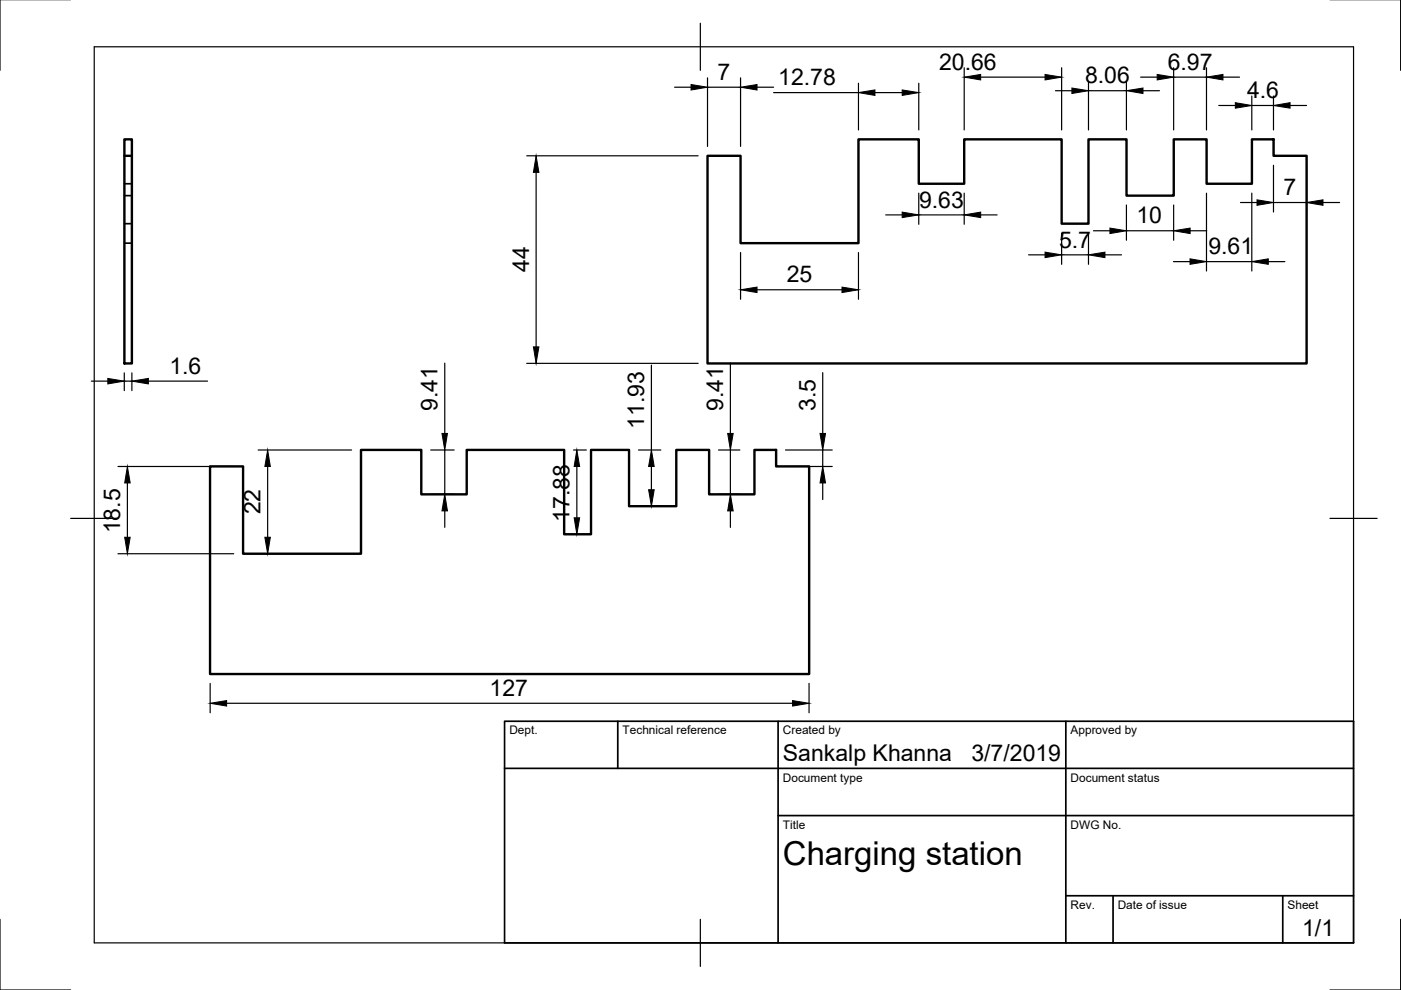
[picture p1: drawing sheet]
<svg xmlns="http://www.w3.org/2000/svg" width="297mm" height="210mm" viewBox="0 0 297 210" stroke-linecap="round" stroke-linejoin="round" font-family="sans-serif">
<!-- layer: Visible -->
<path d="M26.4 33h1.6v44.1h-1.6zM26.4 33v-3.5h1.6v3.5M150 33h7v18.6h25v-22.1h12.8v9.5h9.6v-9.5h20.7v17.9h5.7v-17.9h8v12h10.1v-12h6.9v9.5h9.6v-9.5h4.6v3.5h7v44.1h-127zM44.5 98.9h7v18.5h25v-22h12.8v9.4h9.7v-9.4h20.6v17.9h5.7v-17.9h8.1v11.9h10v-11.9h6.9v9.4h9.7v-9.4h4.5v3.5h7.1v44h-127.1z" fill="none" stroke="#000" stroke-width=".51"/>
<!-- layer: Hidden -->
<path d="M26.4 39h1.6M26.4 51.6h1.6M26.4 47.4h1.6M26.4 41.5h1.6" fill="none" stroke="#000" stroke-width=".36"/>
<!-- layer: Border -->
<path d="M0 -.1v15M297 -.1v15M20 9.9h267v190h-267zM148.5 4.9v10M15 109.9h10M282 109.9h10M0 194.9v15h15M148.5 194.9v10M297 194.9v15h-15" fill="none" stroke="#000" stroke-width=".25"/>
<!-- layer: TitleBlock -->
<path d="M107 152.9h180v47h-180zM131 152.9v10M165 152.9v47M226 152.9v47M107 162.9h180M165 172.9h122M226 189.9h61M236 189.9v10M272 189.9v10" fill="none" stroke="#000" stroke-width=".36"/>
<!-- layer: Dimensions -->
<g fill="none" stroke="#000" stroke-width=".25">
<path d="M143 18.5h3.5M150 16.5v14.5M150 18.5h7M157 16.5v14.5M160.5 18.5h3.5M164 19.6h18M182 17.6v10M185.5 19.6h5.8M194.8 17.6v10M204.4 14.4v13.2M207.9 16.4h13.7M223.8 19.2h3.5"/>
<path d="M225.1 14.4v13.2M230.8 17.2v10.4M230.8 19.2h8M238.8 17.2v10.4M241.8 16.4h3.5M242.3 19.2h3.5M248.8 16.4h7M248.8 14.4v13.2M255.8 14.4v13.2M259.3 16.4h3.5M111.7 33h36.3M113.7 36.5v37"/>
<path d="M258.4 22.4h3.5M265.4 20.4v7.2M265.4 22.4h4.6M270 20.4v7.2M270 35v10M273.5 22.4h3.5M277 35v10M157 53.5v10M182 53.5v10M187.8 45.6h3.5M194.8 41v6.6M194.8 45.6h9.6"/>
<path d="M204.4 41v6.6M207.9 45.6h3.5M218.1 54h3.5M225.1 49.4v6.6M225.1 54h5.7M230.8 49.4v6.6M231.8 48.9h3.5M234.3 54h3.5M238.8 43.5v7.4M238.8 48.9h10M248.8 55.5h3.5M248.8 43.5v7.4"/>
<path d="M252.3 48.9h3.5M255.8 41v16.5M255.8 55.5h9.6M263 42.9h3.5M265.4 41v16.5M268.9 55.5h3.5M270 42.9h7M280.5 42.9h3.5M26.4 79.1v3.7M28 79.1v3.7M94.3 77v14.9M111.7 77h36.3"/>
<path d="M138.1 77.4v18M154.9 77v14.9M160.5 61.4h18M174.4 79v12.9M19.4 80.8h3.5M25 98.9h24.6M26.4 80.8h1.6M31.5 80.8h12.5M54.7 95.4h19.8M56.7 98.9v15M91.3 95.4h5M94.3 95.4v9.4"/>
<path d="M121.6 95.4h2.7M122.3 98.9v10.9M135.4 95.4h4.7M138.1 98.9v4.9M152.3 95.4h4.6M154.9 95.4v9.4M166.5 98.9h9.9M166.5 95.4h9.9M174.4 95.4v3.5M25 117.4h24.6M27 102.4v11.5M54.7 117.4h19.8"/>
<path d="M91.3 104.8h5M94.3 108.3v3.5M121.6 113.3h2.7M135.4 107.3h4.7M152.3 104.8h4.6M154.9 108.3v3.5M174.4 102.4v3.5M44.6 144.9v6.2M48 149.1h120M171.5 144.9v6.2"/>
</g>
<g fill="#000" stroke="#000" stroke-width=".21">
<path d="M146.5 17.9l3.5 .6-3.5 .6zM157 18.5l3.5-.6v1.2zM182 19.6l3.5-.5v1.1zM191.3 19.1l3.5 .5-3.5 .6zM204.4 16.4l3.5-.6v1.1zM221.6 15.8l3.5 .6-3.5 .5zM227.3 18.7l3.5 .5-3.5 .6zM238.8 19.2l3.5-.5v1.1zM245.3 15.8l3.5 .6-3.5 .5zM255.8 16.4l3.5-.6v1.1zM113.7 33l.6 3.5h-1.2zM261.9 21.8l3.5 .6-3.5 .5z"/>
<path d="M270 22.4l3.5-.6v1.1zM191.3 45l3.5 .6-3.5 .5zM204.4 45.6l3.5-.6v1.1zM221.6 53.5l3.5 .5-3.5 .6zM230.8 54l3.5-.5v1.1zM235.3 48.4l3.5 .5-3.5 .6zM252.3 54.9l3.5 .6-3.5 .5zM248.8 48.9l3.5-.5v1.1zM266.5 42.4l3.5 .5-3.5 .6zM265.4 55.5l3.5-.6v1.1zM277 42.9l3.5-.5v1.1zM113.1 73.5h1.2l-.6 3.5z"/>
<path d="M157 61.4l3.5-.5v1.1zM178.5 60.9l3.5 .5-3.5 .6zM22.9 80.2l3.5 .6-3.5 .6zM28 80.8l3.5-.6v1.2zM56.7 95.4l.6 3.5h-1.1zM93.7 91.9h1.2l-.6 3.5zM122.3 95.4l.6 3.5h-1.2zM138.1 95.4l.6 3.5h-1.2zM154.3 91.9h1.1l-.5 3.5zM173.9 91.9h1.1l-.6 3.5zM26.4 113.9h1.2l-.6 3.5zM27 98.9l.6 3.5h-1.2z"/>
<path d="M56.2 113.9h1.1l-.6 3.5zM94.3 104.8l.6 3.5h-1.2zM121.7 109.8h1.2l-.6 3.5zM137.5 103.8h1.2l-.6 3.5zM154.9 104.8l.5 3.5h-1.1zM174.4 98.9l.6 3.5h-1.1zM44.6 149.1l3.4-.6v1.2zM168 148.5l3.5 .6-3.5 .6z"/>
</g>
<text font-size="7" x="166" y="183.4">Charging station</text>
<g font-size="4.9">
<text x="152.1" y="17">7</text>
<text x="199.1" y="14.8">20.66</text>
<text x="230.1" y="17.7">8.06</text>
<text x="247.6" y="14.8">6.97</text>
<text x="165" y="18.1">12.78</text>
<text x="264.4" y="20.8">4.6</text>
<text x="272.1" y="41.4">7</text>
<text x="194.9" y="44">9.63</text>
<text x="241" y="47.4">10</text>
<text x="224.5" y="52.5">5.7</text>
<text x="256.2" y="53.9">9.61</text>
<text x="112.2" y="57.7" transform="rotate(-90 112.2 57.7)">44</text>
<text x="166.8" y="59.9">25</text>
<text x="35.9" y="79.2">1.6</text>
<text x="92.7" y="87.1" transform="rotate(-90 92.7 87.1)">9.41</text>
<text x="153.3" y="87.1" transform="rotate(-90 153.3 87.1)">9.41</text>
<text x="172.9" y="87.1" transform="rotate(-90 172.9 87.1)">3.5</text>
<text x="136.5" y="90.9" transform="rotate(-90 136.5 90.9)">11.93</text>
<text x="25.4" y="113.1" transform="rotate(-90 25.4 113.1)">18.5</text>
<text x="55.2" y="109.1" transform="rotate(-90 55.2 109.1)">22</text>
<text x="120.8" y="110.6" transform="rotate(-90 120.8 110.6)">17.88</text>
<text x="103.8" y="147.6">127</text>
<text x="166" y="161.4">Sankalp Khanna</text>
<text x="206" y="161.4">3/7/2019</text>
<text x="276.1" y="198.6">1/1</text>
</g>
<g font-size="2.5">
<text x="108" y="155.7">Dept.</text>
<text x="132" y="155.7">Technical reference</text>
<text x="166" y="155.7">Created by</text>
<text x="227" y="155.7">Approved by</text>
<text x="166" y="165.7">Document type</text>
<text x="227" y="165.7">Document status</text>
<text x="166" y="175.7">Title</text>
<text x="227" y="175.7">DWG No.</text>
<text x="227" y="192.7">Rev.</text>
<text x="237" y="192.7">Date of issue</text>
<text x="273" y="192.7">Sheet</text>
</g>
</svg>
